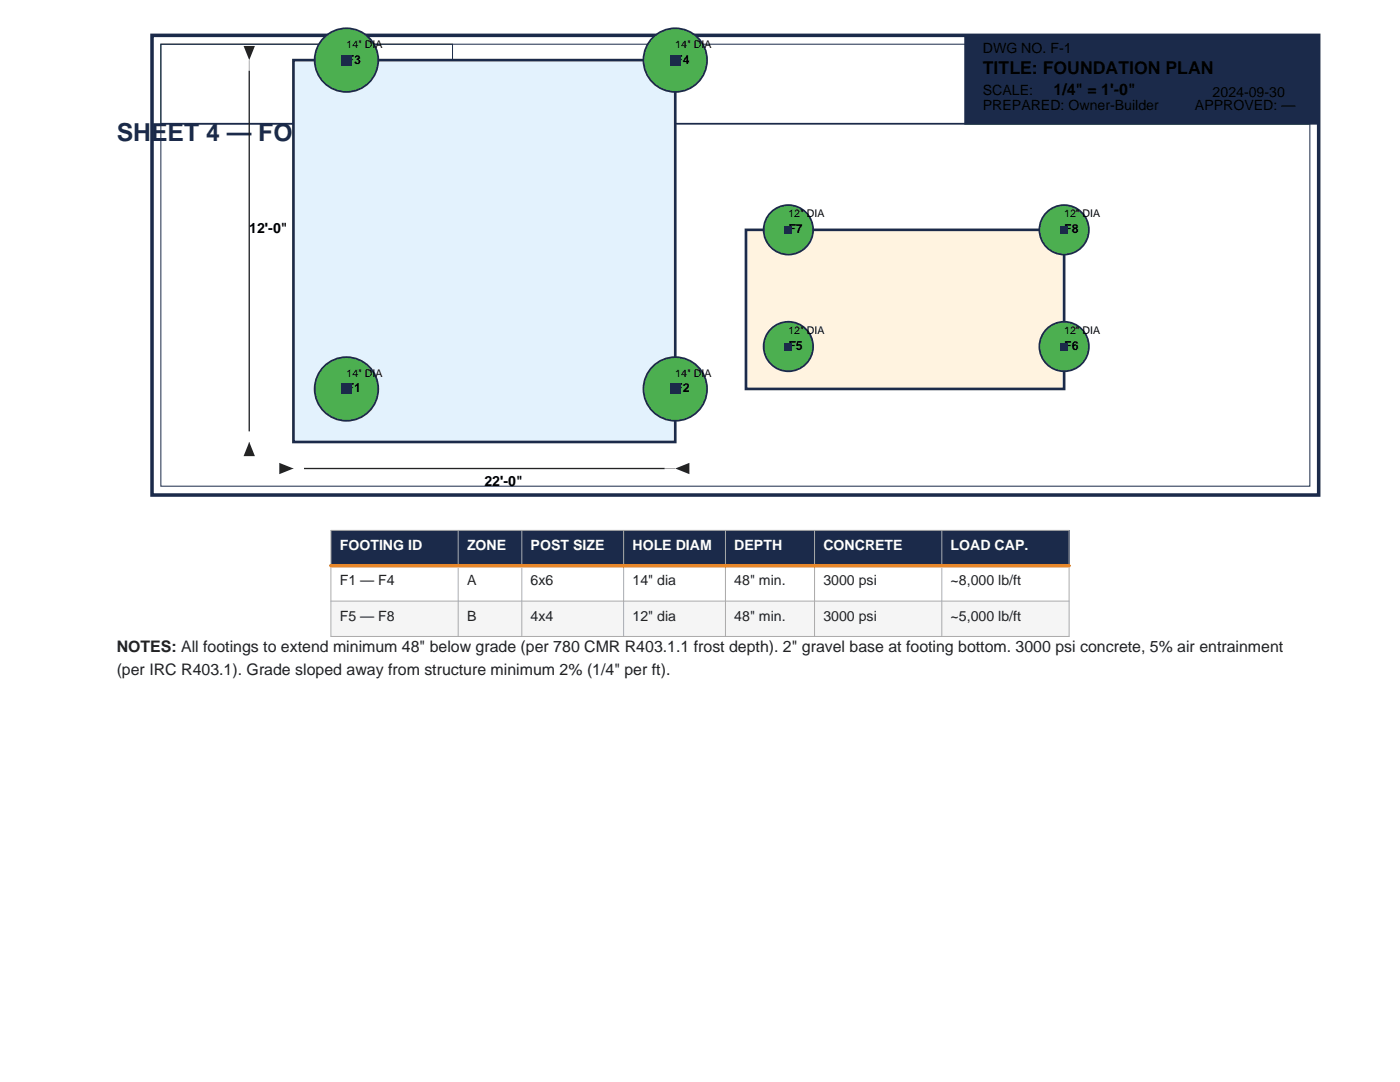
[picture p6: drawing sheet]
<svg xmlns="http://www.w3.org/2000/svg" width="279mm" height="216mm" viewBox="0 0 279 216" stroke-linecap="round" stroke-linejoin="round" font-family="sans-serif">
<path d="M30.3 7.1h232.9v91.7h-232.9z" fill="none" stroke="#1b2a4a" stroke-width=".71" stroke-linecap="butt"/>
<path d="M32.1 8.8h229.3v88.2h-229.3zM32.1 8.8h31.8v15.9h-31.8zM65.6 8.8h24.7v15.9h-24.7z" fill="none" stroke="#1b2a4a" stroke-width=".2"/>
<path d="M32.1 24.7h229.3" fill="none" stroke="#1b2a4a" stroke-width=".35"/>
<path d="M192.6 7.1h70.6v17.6h-70.6z" fill-rule="evenodd" fill="#1b2a4a" stroke="#1b2a4a" stroke-width=".35"/>
<path d="M58.6 12h76.2v76.2h-76.2z" fill-rule="evenodd" fill="#e3f2fd" stroke="#1b2a4a" stroke-width=".53"/>
<path d="M148.9 45.9h63.5v31.7h-63.5z" fill-rule="evenodd" fill="#fff3e0" stroke="#1b2a4a" stroke-width=".53"/>
<circle cx="69.1" cy="77.6" r="6.4" fill="#4caf50" stroke="#1b2a4a" stroke-width=".35"/>
<path d="M68.1 76.6h2.1v2.1h-2.1z" fill-rule="evenodd" fill="#1b2a4a"/>
<circle cx="134.8" cy="77.6" r="6.4" fill="#4caf50" stroke="#1b2a4a" stroke-width=".35"/>
<path d="M133.7 76.6h2.1v2.1h-2.1z" fill-rule="evenodd" fill="#1b2a4a"/>
<circle cx="69.1" cy="12" r="6.4" fill="#4caf50" stroke="#1b2a4a" stroke-width=".35"/>
<path d="M68.1 10.9h2.1v2.2h-2.1z" fill-rule="evenodd" fill="#1b2a4a"/>
<circle cx="134.8" cy="12" r="6.4" fill="#4caf50" stroke="#1b2a4a" stroke-width=".35"/>
<path d="M133.7 10.9h2.1v2.2h-2.1z" fill-rule="evenodd" fill="#1b2a4a"/>
<circle cx="157.3" cy="69.1" r="4.9" fill="#4caf50" stroke="#1b2a4a" stroke-width=".35"/>
<path d="M156.6 68.4h1.4v1.4h-1.4z" fill-rule="evenodd" fill="#1b2a4a"/>
<circle cx="212.4" cy="69.1" r="4.9" fill="#4caf50" stroke="#1b2a4a" stroke-width=".35"/>
<path d="M211.7 68.4h1.4v1.4h-1.4z" fill-rule="evenodd" fill="#1b2a4a"/>
<circle cx="157.3" cy="45.9" r="4.9" fill="#4caf50" stroke="#1b2a4a" stroke-width=".35"/>
<path d="M156.6 45.2h1.4v1.4h-1.4z" fill-rule="evenodd" fill="#1b2a4a"/>
<circle cx="212.4" cy="45.9" r="4.9" fill="#4caf50" stroke="#1b2a4a" stroke-width=".35"/>
<path d="M211.7 45.2h1.4v1.4h-1.4z" fill-rule="evenodd" fill="#1b2a4a"/>
<path d="M56.4 93.5h2.2M132.6 93.5h2.2" fill="none" stroke="#aaa" stroke-width=".2"/>
<path d="M60.7 93.5h71.9" fill="none" stroke="#222" stroke-width=".26"/>
<g fill="#222">
<path d="M55.7 92.4l2.9 1.1-2.9 1.1z"/>
<path d="M134.8 93.5l2.8-1.1v2.2z"/>
</g>
<path d="M49.7 12v2.1M49.7 88.2v2.1" fill="none" stroke="#aaa" stroke-width=".2"/>
<path d="M49.7 14.1v72" fill="none" stroke="#222" stroke-width=".26"/>
<g fill="#222">
<path d="M49.7 88.2l1.2 2.8h-2.3z"/>
<path d="M48.6 9.2h2.3l-1.2 2.8z"/>
</g>
<path d="M66 105.8h147.4v7.1h-147.4z" fill-rule="evenodd" fill="#1b2a4a"/>
<path d="M66 112.9h147.4v7h-147.4z" fill-rule="evenodd" fill="#fff"/>
<path d="M66 119.9h147.4v7.1h-147.4z" fill-rule="evenodd" fill="#f5f5f5"/>
<path d="M66 105.8h147.4v21.2h-147.4zM66 112.9h147.4M66 119.9h147.4M91.4 105.8v21.2M104.1 105.8v21.2M124.5 105.8v21.2M144.8 105.8v21.2M162.6 105.8v21.2M188 105.8v21.2" fill="none" stroke="#aaa" stroke-width=".2"/>
<path d="M66 112.9h147.4" fill="none" stroke="#e8872a" stroke-width=".71"/>
<text font-size="4.9" fill="#1b2a4a" x="23.3" y="28.2">SHEET 4 — FOUNDATION PLAN</text>
<text font-size="3.5" x="196.1" y="14.8">TITLE: FOUNDATION PLAN</text>
<text font-size="3.2" x="210.3" y="19">1/4&quot; = 1'-0&quot;</text>
<g font-size="3.2" fill="#222">
<text x="23.3" y="130.2">NOTES: All footings to extend minimum 48&quot; below grade (per 780 CMR R403.1.1 frost depth). 2&quot; gravel base at footing bottom. 3000 psi concrete, 5% air entrainment</text>
<text x="23.3" y="134.8">(per IRC R403.1). Grade sloped away from structure minimum 2% (1/4&quot; per ft).</text>
</g>
<g font-size="2.8">
<text x="196.1" y="10.6">DWG NO. F-1</text>
<text x="196.1" y="19">SCALE:</text>
<text x="196.1" y="21.9">PREPARED: Owner-Builder</text>
<text x="238.5" y="21.9">APPROVED: —</text>
<text x="242" y="19.4">2024-09-30</text>
<text x="49.7" y="46.6">12'-0&quot;</text>
<text x="96.7" y="97">22'-0&quot;</text>
</g>
<g font-size="2.8" fill="#fff">
<text x="67.8" y="109.7">FOOTING ID</text>
<text x="93.2" y="109.7">ZONE</text>
<text x="105.9" y="109.7">POST SIZE</text>
<text x="126.2" y="109.7">HOLE DIAM</text>
<text x="146.5" y="109.7">DEPTH</text>
<text x="164.3" y="109.7">CONCRETE</text>
<text x="189.7" y="109.7">LOAD CAP.</text>
</g>
<g font-size="2.8" fill="#222">
<text x="67.8" y="116.8">F1 — F4</text>
<text x="93.2" y="116.8">A</text>
<text x="105.9" y="116.8">6x6</text>
<text x="126.2" y="116.8">14&quot; dia</text>
<text x="146.5" y="116.8">48&quot; min.</text>
<text x="164.3" y="116.8">3000 psi</text>
<text x="189.7" y="116.8">~8,000 lb/ft</text>
<text x="67.8" y="123.8">F5 — F8</text>
<text x="93.2" y="123.8">B</text>
<text x="105.9" y="123.8">4x4</text>
<text x="126.2" y="123.8">12&quot; dia</text>
<text x="146.5" y="123.8">48&quot; min.</text>
<text x="164.3" y="123.8">3000 psi</text>
<text x="189.7" y="123.8">~5,000 lb/ft</text>
</g>
<g font-size="2.5">
<text x="69.1" y="12.7">F3</text>
<text x="134.8" y="12.7">F4</text>
<text x="157.3" y="46.6">F7</text>
<text x="212.4" y="46.6">F8</text>
<text x="157.3" y="69.8">F5</text>
<text x="212.4" y="69.8">F6</text>
<text x="69.1" y="78.3">F1</text>
<text x="134.8" y="78.3">F2</text>
</g>
<g font-size="2.1">
<text x="69.1" y="9.5">14&quot; DIA</text>
<text x="134.8" y="9.5">14&quot; DIA</text>
<text x="157.3" y="43.4">12&quot; DIA</text>
<text x="212.4" y="43.4">12&quot; DIA</text>
<text x="157.3" y="66.7">12&quot; DIA</text>
<text x="212.4" y="66.7">12&quot; DIA</text>
<text x="69.1" y="75.1">14&quot; DIA</text>
<text x="134.8" y="75.1">14&quot; DIA</text>
</g>
</svg>
